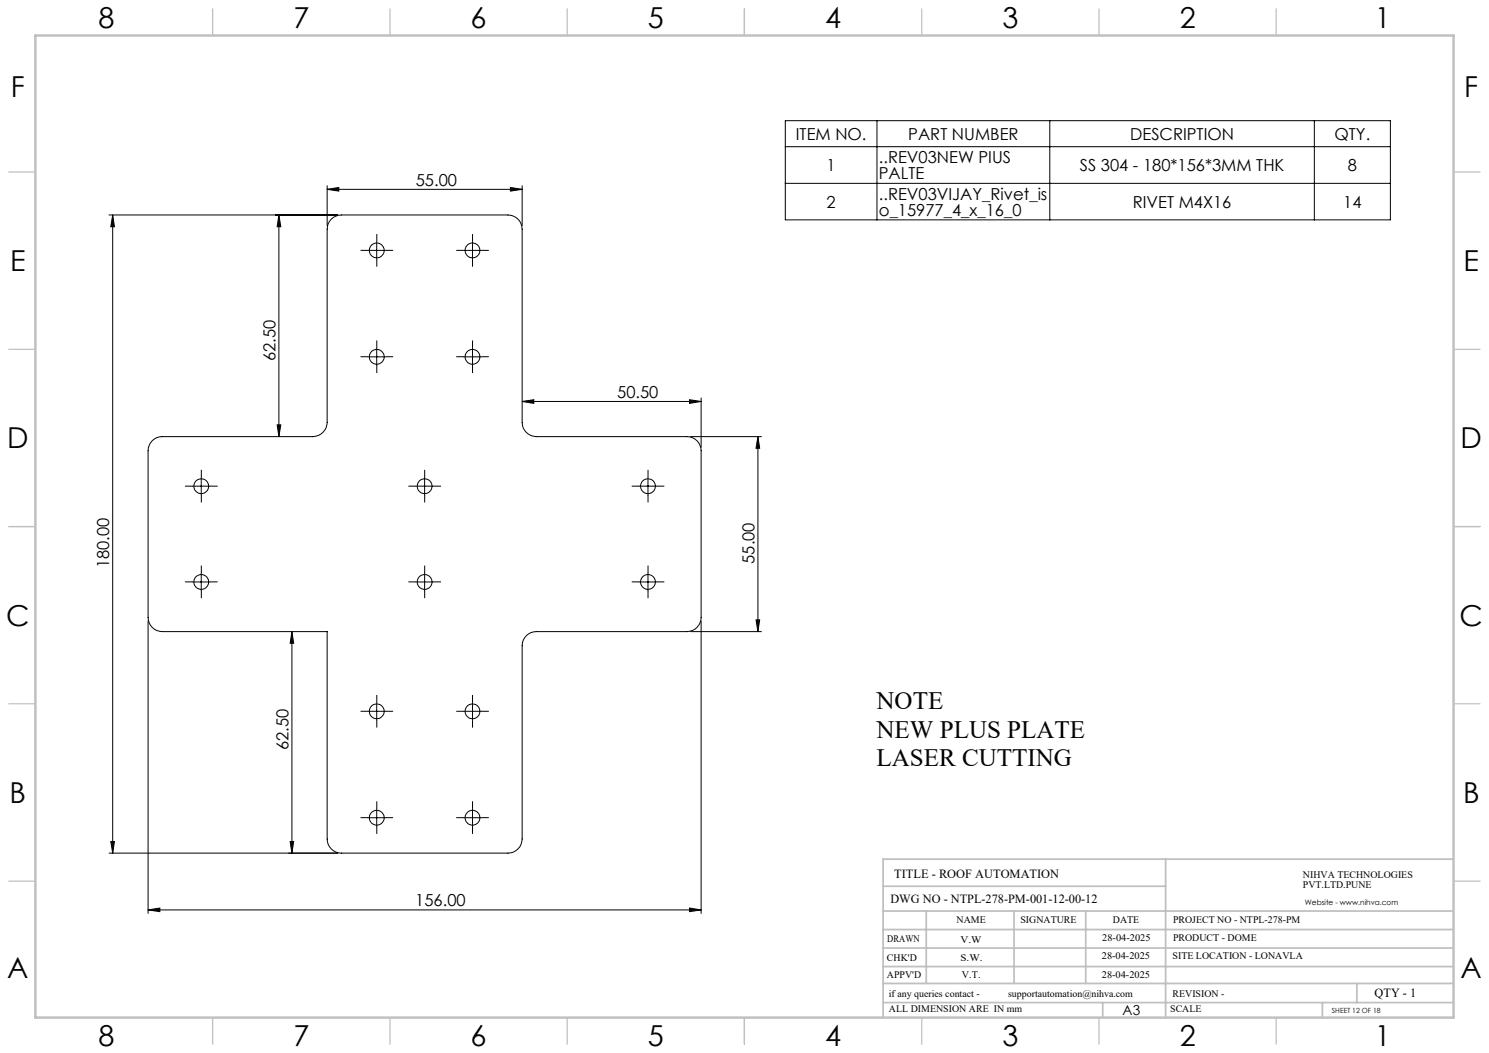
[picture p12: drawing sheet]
<svg xmlns="http://www.w3.org/2000/svg" width="420mm" height="297mm" viewBox="0 0 420 297" stroke-linecap="round" stroke-linejoin="round" font-family="sans-serif">
<g fill="none" stroke="#000" stroke-width=".28">
<path d="M221.5 34h170.7v28h-170.7zM247.4 34v28M296.1 34v28M370.7 34v28M92.3 53.4l3.3-.5v1zM92.3 52.4v11.2M92.3 53.4h55M144 52.9l3.3 .5-3.3 .5zM147.3 52.4v11.2M221.5 41.4h170.7M221.5 51.7h170.7M30.8 60.6h64.5"/>
<path d="M31.8 60.6l.5 3.4h-1zM31.8 60.6v180M78.7 60.6l.5 3.4h-1zM78.7 60.6v62.6M93.5 61.8a4.2 4.2 0 0 1 2.8-1.2h47a4 4 0 0 1 4 4v54.5a4 4 0 0 0 4 4.1h42.5a4 4 0 0 1 4 3.9v47a4 4 0 0 1-4 4h-42.5a4 4 0 0 0-4 4v54.5a4 4 0 0 1-4 4h-47a4 4 0 0 1-4-4v-58.5h-46.5a4 4 0 0 1-4-4v-47a4 4 0 0 1 4-3.9h42.5a4.1 4.1 0 0 0 4-4.1v-54.5a3.8 3.8 0 0 1 1.2-2.8zM103.8 70.6h5M106.3 68.2v4.9M130.8 70.6h5M133.3 68.2v4.9M106.3 98.1v5M133.3 98.1v5M78.2 119.8h1l-.5 3.4z"/>
<path d="M103.8 100.6h5M130.8 100.6h5M147.3 113.2l3.3-.5v1.1zM147.3 113.2h50.5M194.5 112.7l3.3 .5-3.3 .6zM197.8 112.3v13.8M54.3 137.1h5M56.8 134.7v4.9M117.3 137.1h5M119.8 134.7v4.9M180.3 137.1h5M182.8 134.7v4.9"/>
<path d="M194.8 123.2h20M213.8 123.2v54.9M213.8 123.2l.5 3.2h-1zM41.8 175.2v82.4M54.3 164.1h5M56.8 161.6v5M82.3 178.1v62.5M82.3 178.1l.5 3.3h-1zM117.3 164.1h5M119.8 161.6v5M180.3 164.1h5M182.8 161.6v5"/>
<path d="M194.8 178.1h20M197.8 175.2v82.4M213.3 174.8h1l-.5 3.3zM106.3 198.2v4.9M133.3 198.2v4.9M103.8 200.6h5M130.8 200.6h5M31.3 237.3h1l-.5 3.3zM81.8 237.3h1l-.5 3.3zM103.8 230.6h5M106.3 228.1v5M130.8 230.6h5"/>
<path d="M133.3 228.1v5M30.8 240.6h64.5M41.8 256.6l3.3-.5v1zM41.8 256.6h156M194.5 256.1l3.3 .5-3.3 .5z"/>
<circle cx="106.3" cy="70.6" r="2.1"/>
<circle cx="133.3" cy="70.6" r="2.09"/>
<circle cx="106.3" cy="100.7" r="2.1"/>
<circle cx="133.3" cy="100.6" r="2.09"/>
<circle cx="56.8" cy="137.1" r="2.1"/>
<circle cx="119.8" cy="137.1" r="2.11"/>
<circle cx="182.8" cy="137.1" r="2.09"/>
<circle cx="56.8" cy="164.2" r="2.1"/>
<circle cx="119.8" cy="164.1" r="2.11"/>
<circle cx="182.8" cy="164.1" r="2.09"/>
<circle cx="106.3" cy="200.6" r="2.1"/>
<circle cx="133.3" cy="200.6" r="2.09"/>
<circle cx="106.3" cy="230.7" r="2.1"/>
<circle cx="133.3" cy="230.6" r="2.09"/>
</g>
<g fill="none" stroke="#000" stroke-width=".28" stroke-dasharray="15.2 1.3 1.3 1.3" stroke-linecap="butt">
<path d="M103.8 70.6h-2.1M106.3 68.1v-2.1M106.3 73.1v2.1M108.8 70.6h2.1M130.8 70.6h-2.1M133.3 68.1v-2.1M133.3 73.1v2.1M135.8 70.6h2.1M106.3 98.1v-2.1M133.3 98.1v-2.1M103.8 100.6h-2.1M106.3 103.1v2.1"/>
<path d="M108.8 100.6h2.1M130.8 100.6h-2.1M133.3 103.1v2.1M135.8 100.6h2.1M54.3 137.1h-2.1M56.8 134.6v-2.1M56.8 139.6v2.1M59.3 137.1h2.1M117.3 137.1h-2.1M119.8 134.6v-2.1M119.8 139.6v2.1M122.3 137.1h2.1"/>
<path d="M180.3 137.1h-2.1M182.8 134.6v-2.1M182.8 139.6v2.1M185.3 137.1h2.1M54.3 164.1h-2.1M56.8 161.6v-2.1M56.8 166.6v2.1M59.3 164.1h2.1M117.3 164.1h-2.1M119.8 161.6v-2.1M119.8 166.6v2.1M122.3 164.1h2.1"/>
<path d="M180.3 164.1h-2.1M182.8 161.6v-2.1M182.8 166.6v2.1M185.3 164.1h2.1M106.3 198.1v-2.1M133.3 198.1v-2.1M103.8 200.6h-2.1M106.3 203.1v2.1M108.8 200.6h2.1M130.8 200.6h-2.1M133.3 203.1v2.1M135.8 200.6h2.1"/>
<path d="M103.8 230.6h-2.1M106.3 228.1v-2.1M106.3 233.1v2.1M108.8 230.6h2.1M130.8 230.6h-2.1M133.3 228.1v-2.1M133.3 233.1v2.1M135.8 230.6h2.1"/>
</g>
<g fill="none" stroke="#c0c0c0" stroke-width=".35">
<path d="M60 2.5v7.5M110 2.5v7.5M160 2.5v7.5M210 2.5v7.5M260 2.5v7.5M310 2.5v7.5M360 2.5v7.5M2.5 48.5h7.5M410 48.5h7.5M2.5 98.5h7.5M410 98.5h7.5M2.5 148.5h7.5"/>
<path d="M410 148.5h7.5M2.5 198.5h7.5M410 198.5h7.5M2.5 248.5h7.5M410 248.5h7.5M60 287v7.5M110 287v7.5M160 287v7.5M210 287v7.5M260 287v7.5M310 287v7.5M360 287v7.5"/>
</g>
<g fill="none" stroke="#c0c0c0" stroke-width=".5">
<path d="M249.1 257h160.9M249.1 250h79.7M261.3 257v20.4M286 257v20.4M306.2 257v20.4M328.8 242.3v44.7M410 242.3h-160.9v44.7M249.1 272.6h160.9M249.1 267.4h160.9M249.1 262.2h160.9M249.1 277.4h160.9M382.7 277.4v5.4"/>
<path d="M249.1 282.8h160.9M311 282.8v4.2M373 282.8v4.2"/>
</g>
<path d="M10 10h400v277h-400z" fill="none" stroke="#c0c0c0" stroke-width=".7"/>
<g fill="#000">
<path d="M92.3 53.4l3.3-.5v1zM144 52.9l3.3 .5-3.3 .5zM147.3 113.2l3.3-.5v1.1zM194.5 112.7l3.3 .5-3.3 .6z"/>
<path d="M213.8 123.2l.5 3.2h-1zM213.3 174.8h1l-.5 3.3zM82.3 178.1l.5 3.3h-1zM81.8 237.3h1l-.5 3.3z"/>
<path d="M31.3 237.3h1l-.5 3.3zM31.8 60.6l.5 3.4h-1zM78.2 119.8h1l-.5 3.4zM78.7 60.6l.5 3.4h-1z"/>
<path d="M41.8 256.6l3.3-.5v1zM194.5 256.1l3.3 .5-3.3 .5z"/>
</g>
<g font-size="8.1">
<text x="27.8" y="8">8</text>
<text x="82.8" y="8">7</text>
<text x="132.8" y="8">6</text>
<text x="182.8" y="8">5</text>
<text x="232.8" y="8">4</text>
<text x="282.8" y="8">3</text>
<text x="332.8" y="8">2</text>
<text x="387.8" y="8">1</text>
<text x="3" y="27.2">F</text>
<text x="413" y="27.2">F</text>
<text x="2.8" y="76.5">E</text>
<text x="412.8" y="76.5">E</text>
<text x="2" y="126.5">D</text>
<text x="412" y="126.5">D</text>
<text x="1.7" y="176.5">C</text>
<text x="411.7" y="176.5">C</text>
<text x="2.7" y="226.5">B</text>
<text x="412.7" y="226.5">B</text>
<text x="2" y="275.7">A</text>
<text x="412" y="275.7">A</text>
<text x="27.8" y="295">8</text>
<text x="82.8" y="295">7</text>
<text x="132.8" y="295">6</text>
<text x="182.8" y="295">5</text>
<text x="232.8" y="295">4</text>
<text x="282.8" y="295">3</text>
<text x="332.8" y="295">2</text>
<text x="387.8" y="295">1</text>
</g>
<g font-size="7.1">
<text x="247.3" y="200.1">NOTE</text>
<text x="247.3" y="208.1">NEW PLUS PLATE</text>
<text x="247.3" y="216.2">LASER CUTTING</text>
</g>
<g font-size="4.7">
<text x="224.5" y="39.4">ITEM NO.</text>
<text x="256.2" y="39.4">PART NUMBER</text>
<text x="318.8" y="39.4">DESCRIPTION</text>
<text x="376.4" y="39.4">QTY.</text>
<text x="247.9" y="45.9">..REV03NEW PIUS</text>
<text x="117.3" y="52.4">55.00</text>
<text x="233.2" y="48.2">1</text>
<text x="247.9" y="50.5">PALTE</text>
<text x="304.6" y="48.2">SS 304 - 180*156*3MM THK</text>
<text x="380.2" y="48.2">8</text>
<text x="233.2" y="58.5">2</text>
<text x="247.9" y="56.3">..REV03VIJAY_Rivet_is</text>
<text x="319.5" y="58.5">RIVET M4X16</text>
<text x="378.9" y="58.5">14</text>
<text x="247.9" y="60.8">o_15977_4_x_16_0</text>
<text x="77.7" y="101.8" transform="rotate(-90 77.7 101.8)">62.50</text>
<text x="174.1" y="112.2">50.50</text>
<text x="30.8" y="160.3" transform="rotate(-90 30.8 160.3)">180.00</text>
<text x="212.8" y="159" transform="rotate(-90 212.8 159)">55.00</text>
<text x="81.3" y="211.7" transform="rotate(-90 81.3 211.7)">62.50</text>
<text x="117.1" y="255.6">156.00</text>
</g>
<text font-size="3.9" x="316.7" y="286.4">A3</text>
<g font-size="3.5">
<text x="252.2" y="247.6">TITLE - ROOF AUTOMATION</text>
<text x="251.2" y="254.7">DWG NO - NTPL-278-PM-001-12-00-12</text>
<text x="387.7" y="281.1">QTY - 1</text>
</g>
<g font-size="2.8">
<text x="367.5" y="247.6">NIHVA TECHNOLOGIES</text>
<text x="367.5" y="250.5">PVT.LTD.PUNE</text>
<text x="269.8" y="260.3">NAME</text>
<text x="287.8" y="260.3">SIGNATURE</text>
<text x="313.9" y="260.4">DATE</text>
<text x="330.9" y="260.4">PROJECT NO - NTPL-278-PM</text>
<text x="250.3" y="265.6">DRAWN</text>
<text x="270.9" y="266.1">V.W</text>
<text x="310.9" y="265.5">28-04-2025</text>
<text x="330.9" y="265.5">PRODUCT - DOME</text>
<text x="250.2" y="271.1">CHK'D</text>
<text x="250.2" y="275.8">APPV'D</text>
<text x="270.9" y="271.1">S.W.</text>
<text x="271.3" y="275.8">V.T.</text>
<text x="310.8" y="270.6">28-04-2025</text>
<text x="310.8" y="275.8">28-04-2025</text>
<text x="330.7" y="270.6">SITE LOCATION - LONAVLA</text>
<text x="250.7" y="281.1">if any queries contact -</text>
<text x="284.3" y="281.1">supportautomation@nihva.com</text>
<text x="330.7" y="281.1">REVISION -</text>
<text x="250.7" y="285.6">ALL DIMENSION ARE IN mm</text>
<text x="330.1" y="285.6">SCALE</text>
</g>
<text font-size="2.1" x="368.1" y="255.1">Website - www.nihva.com</text>
<text font-size="2" x="375.7" y="285.6">SHEET 12 OF 18</text>
</svg>
